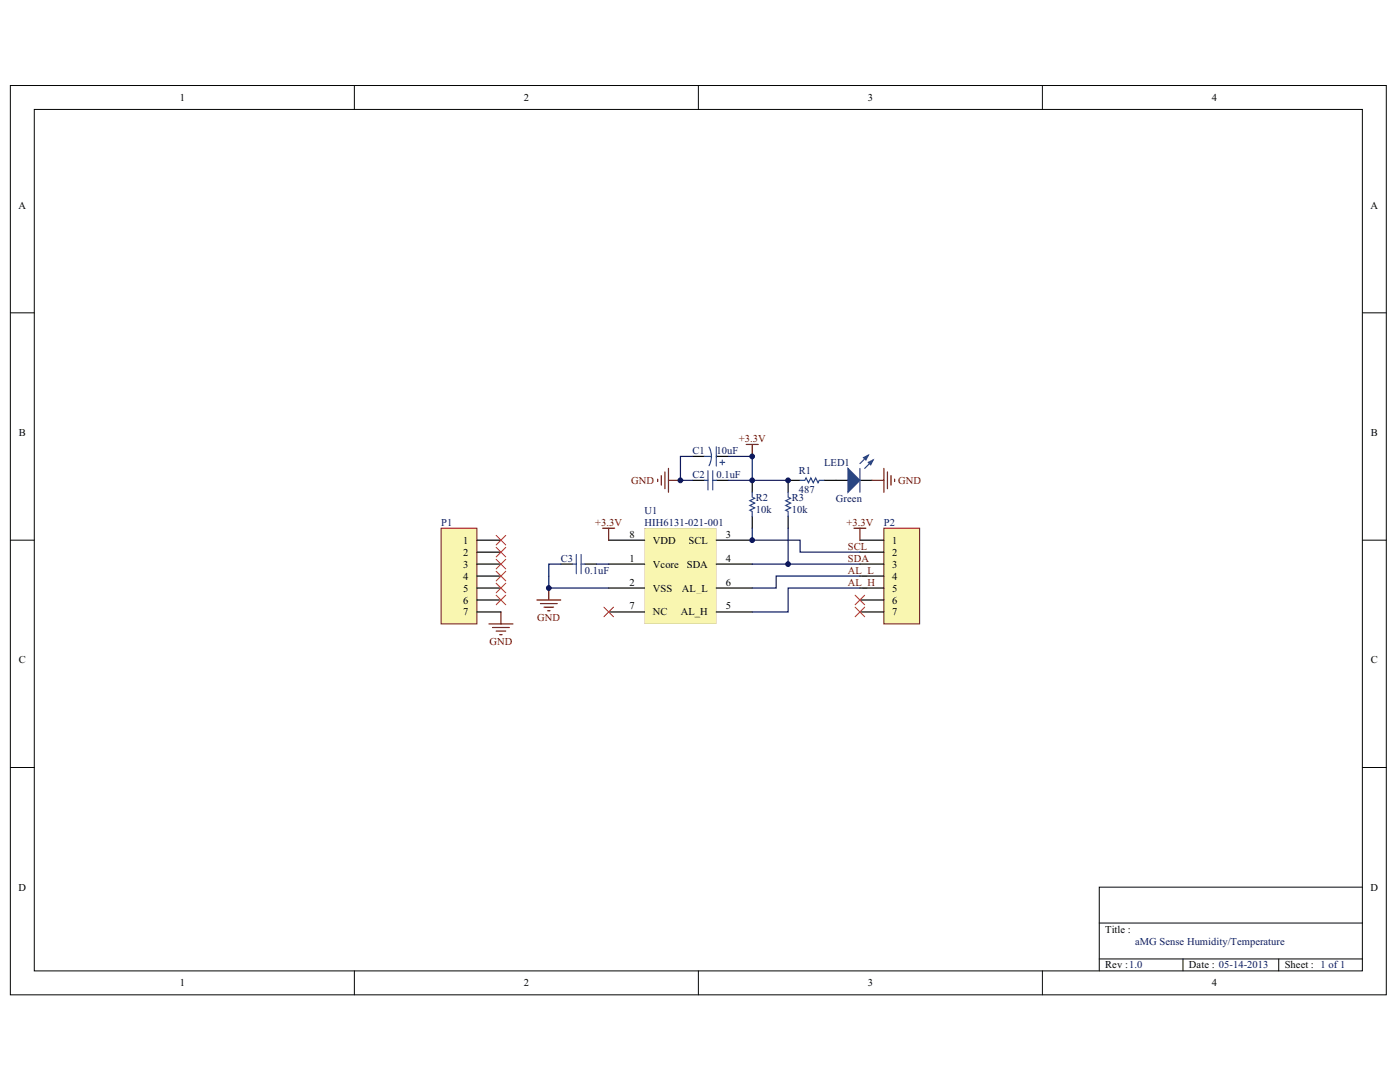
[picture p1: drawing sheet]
<svg xmlns="http://www.w3.org/2000/svg" width="279mm" height="216mm" viewBox="0 0 279 216" stroke-linecap="round" stroke-linejoin="round" font-family="sans-serif">
<path d="M2.1 17.1h274.6v181.4h-274.6z" fill="none" stroke="#040504" stroke-width=".2"/>
<path d="M6.8 21.8h265.1v171.9h-265.1z" fill="#fff"/>
<g fill="none" stroke="#040504" stroke-width=".2">
<path d="M70.7 17.1v4.7M139.4 17.1v4.7M208 17.1v4.7M6.8 21.8h265.1v171.9h-265.1zM2.1 62.4h4.7M271.9 62.4h4.8M2.1 107.8h4.7M271.9 107.8h4.8M2.1 153.1h4.7M271.9 153.1h4.8M271.9 177h-52.5v16.7M70.7 193.7v4.8"/>
<path d="M139.4 193.7v4.8M208 193.7v4.8M219.4 184.2h52.5M219.4 191.3h52.5M236.1 191.3v2.4M255.2 191.3v2.4"/>
</g>
<g fill="#040504">
<path d="M121.4 112.5l7.2-.1 .2 .2-.2 .1h-7.1z"/>
<path d="M121.4 117.3l7.2-.1 .2 .1-.2 .2h-7.1z"/>
<path d="M142.9 107.7h7.2l.1 .1-.1 .1h-7.1z"/>
<path d="M142.9 112.5l7.2-.1 .1 .2-.1 .1h-7.1z"/>
<path d="M142.9 122h7.2l.1 .1-.1 .1h-7.1z"/>
<path d="M142.9 117.3l7.2-.1 .1 .1-.1 .2h-7.1z"/>
<path d="M121.4 122h7.2l.2 .1-.2 .1h-7.1z"/>
<path d="M121.4 107.7h7.2l.2 .1-.2 .1h-7.1z"/>
</g>
<path d="M128.6 105.4h14.3v19.1h-14.3v-2.3l.2-.1-.2-.1v-4.5l.2-.2-.2-.1v-4.5l.2-.1-.2-.2v-4.5l.2-.1-.2-.1zM135.9 121.4v1.9h3.9v-1.9zM130.3 121.4v1.4h2.9v-1.4zM139.8 121.4v1.4h1.4v-1.4zM136.1 116.6v1.9h3.9v-1.9zM130.3 116.6v1.5h3.8v-1.5zM140 116.6v1.4h1.2v-1.4zM137.2 111.8v1.5h4.1v-1.5zM130.3 111.9v1.4h2.4v-1.4zM132.9 112.3v1h2.5v-1zM137.5 107.1v1.4h3.7v-1.4zM130.3 107.1v1.4h4.5v-1.4z" fill="#f9f6b0"/>
<path d="M128.6 112.4l.2 .2-.2 .1z" fill="#040504"/>
<g fill="#f9f6b0">
<path d="M130.3 111.9h2.4v1.4h-2.4z"/>
<path d="M132.9 112.3h2.5v1h-2.5z"/>
</g>
<path d="M128.6 117.2l.2 .1-.2 .2z" fill="#040504"/>
<path d="M130.3 116.6h3.8v1.5h-3.8z" fill="#f9f6b0"/>
<path d="M142.9 107.7v.2z" fill="#040504"/>
<path d="M137.5 107.1h3.7v1.4h-3.7z" fill="#f9f6b0"/>
<path d="M142.9 112.5v.2z" fill="#040504"/>
<path d="M137.2 111.8h4.1v1.5h-4.1z" fill="#f9f6b0"/>
<path d="M142.9 122v.2z" fill="#040504"/>
<g fill="#f9f6b0">
<path d="M135.9 121.4h3.9v1.9h-3.9z"/>
<path d="M139.8 121.4h1.4v1.4h-1.4z"/>
</g>
<path d="M142.9 117.3v.1z" fill="#040504"/>
<g fill="#f9f6b0">
<path d="M136.1 116.6h3.9v1.9h-3.9z"/>
<path d="M140 116.6h1.2v1.4h-1.2z"/>
</g>
<path d="M128.6 122l.2 .1-.2 .1z" fill="#040504"/>
<path d="M130.3 121.4h2.9v1.4h-2.9z" fill="#f9f6b0"/>
<path d="M128.6 107.7l.2 .1-.2 .1z" fill="#040504"/>
<path d="M130.3 107.1h4.5v1.4h-4.5z" fill="#f9f6b0"/>
<path d="M128.6 122.2v2.3h14.3v-2.3v2.3h-14.3zM142.9 117.4v4.6zM142.9 112.7v4.5zM142.9 107.9v4.5zM128.6 105.4h14.3v2.3v-2.3h-14.3v2.3z" fill="#6d0d0e"/>
<g fill="#040504">
<path d="M142.9 107.7v.2z"/>
<path d="M142.9 112.4v.3z"/>
<path d="M142.9 122v.2z"/>
<path d="M142.9 117.2v.3z"/>
</g>
<path d="M128.6 117.5v4.5zM128.6 112.7v4.5zM128.6 107.9v4.5z" fill="#6d0d0e"/>
<g fill="#040504">
<path d="M128.6 112.4v.3z"/>
<path d="M128.6 117.2v.3z"/>
<path d="M128.6 122v.2z"/>
<path d="M128.6 107.7v.2z"/>
</g>
<path d="M138.2 91.1h2.4M143 91.1h2.3M150.1 95.8v2.4M166.8 95.8h2.4M171.6 95.8h2.4M111.9 112.6h2.4M116.7 112.6h2.4M150.1 103v2.4" fill="none" stroke="#040504" stroke-width=".24"/>
<path d="M140.6 91.1h1.4M141.5 89.2l.3 .7 .2 1.2M142 91.1l-.2 1.1-.3 .7M143 89.2v3.8M143.7 92.3h.9M144.2 91.8v.9M150.1 98.2v1l.5 .2-1 .5 1 .5-1 .5 1 .4-1 .5 .5 .3v.9M114.3 112.6h.7M115 110.7v3.8M116 110.7v3.8M116 112.6h.7" fill="none" stroke="#234fa2" stroke-width=".24"/>
<path d="M169.2 93.5l2.4 2.3-2.4 2.4z" fill="#234fa2"/>
<path d="M169.2 93.5l2.4 2.3-2.4 2.4zM173.3 90.8l-1.7 1.7M174.2 91.8l-1.6 1.7" fill="none" stroke="#234fa2" stroke-width=".24"/>
<path d="M173.3 92.3l.9-.5-.4 .9z" fill="#234fa2"/>
<path d="M173.3 92.3l.9-.5-.4 .9z" fill="none" stroke="#234fa2" stroke-width=".24"/>
<path d="M172.3 91.3l1-.5-.5 1z" fill="#234fa2"/>
<path d="M140.6 95.8h.7M141.3 93.9v3.9M142.2 93.9v3.9M142.2 95.8h.8M157.3 98.2v1l.5 .2-1 .5 1 .5-1 .5 1 .4-1 .5 .5 .3v.9M159.7 95.8h.9l.3-.4 .4 .9 .5-.9 .5 .9 .5-.9 .5 .9 .2-.5h1M171.6 93.5v4.7M172.3 91.3l1-.5-.5 1z" fill="none" stroke="#234fa2" stroke-width=".24"/>
<path d="M138.2 95.8h2.4M143 95.8h2.3M159.7 95.8h-2.4v2.4M164.5 95.8h2.3M157.3 103v2.4" fill="none" stroke="#040504" stroke-width=".24"/>
<path d="M138.2 91.1h-2.4v4.7h2.4M145.3 91.1h4.8v4.7M145.3 95.8h12M111.9 112.6h-2.4v4.7h12M119.1 112.6h2.4M150.1 112.6h21.5M157.3 105.4v7.2M171.6 114.9h-16.7v2.4h-4.8M171.6 117.3h-14.3v4.8h-7.2" fill="none" stroke="#0d185d" stroke-width=".24"/>
<g fill="none" stroke="#6d0d0e" stroke-width=".24">
<path d="M131.3 95.6v.5M132 94.9v1.9M132.7 94.2v3.3M133.4 93.5v4.7M133.4 95.8h2.4M148.9 88.7h2.4M150.1 88.7v2.4M174 95.8h2.4M176.4 93.5v4.7M177.1 94.2v3.3M177.8 94.9v1.9M178.5 95.6v.5"/>
<path d="M107.1 119.7h4.8M109.5 117.3v2.4M120.3 105.4h2.4M121.5 105.4v2.4M107.9 120.4h3.3M108.6 121.2h1.9M109.3 121.9h.5"/>
</g>
<path d="M120.5 121.2l1.9 1.9M122.4 121.2l-1.9 1.9" fill="none" stroke="#ee1d23" stroke-width=".2"/>
<path d="M176.4 105.4h7.1v19.1h-7.1z" fill="#f9f6b0"/>
<path d="M176.4 105.4h7.1v19.1h-7.1z" fill="none" stroke="#6d0d0e" stroke-width=".2"/>
<path d="M171.6 107.8h4.8M171.6 110.2h4.8M171.6 112.6h4.8M171.6 114.9h4.8M171.6 117.3h4.8M171.6 119.7h4.8M171.6 122.1h4.8" fill="none" stroke="#040504" stroke-width=".24"/>
<path d="M170.7 118.8l1.9 1.9M172.6 118.8l-1.9 1.9" fill="none" stroke="#ee1d23" stroke-width=".2"/>
<path d="M97.6 124.5h4.8M98.3 125.2h3.3M99 125.9h1.9M99.7 126.6h.5M100 122.1v2.4" fill="none" stroke="#6d0d0e" stroke-width=".24"/>
<path d="M88 105.4h7.2v19.1h-7.2z" fill="#f9f6b0"/>
<path d="M88 105.4h7.2v19.1h-7.2z" fill="none" stroke="#6d0d0e" stroke-width=".2"/>
<path d="M95.2 107.8h4.8M95.2 110.2h4.8M95.2 112.6h4.8M95.2 114.9h4.8M95.2 117.3h4.8M95.2 119.7h4.8M95.2 122.1h4.8" fill="none" stroke="#040504" stroke-width=".24"/>
<g fill="none" stroke="#ee1d23" stroke-width=".2">
<path d="M99 116.4l1.9 1.9M99 118.8l1.9 1.9M99 106.8l1.9 1.9M99 109.2l1.9 1.9M99 111.6l1.9 1.9M99 114l1.9 1.9M100.9 116.4l-1.9 1.9M100.9 118.8l-1.9 1.9M100.9 106.8l-1.9 1.9M100.9 109.2l-1.9 1.9M100.9 111.6l-1.9 1.9M100.9 114l-1.9 1.9"/>
<path d="M170.7 121.2l1.9 1.9M172.6 121.2l-1.9 1.9"/>
</g>
<path d="M150.1 105.4v2.4h9.6v2.4h11.9" fill="none" stroke="#0d185d" stroke-width=".24"/>
<path d="M170.4 105.4h2.4M171.6 105.4v2.4" fill="none" stroke="#6d0d0e" stroke-width=".24"/>
<circle cx="109.5" cy="117.3" r=".47" fill="#0d185d"/>
<circle cx="109.5" cy="117.3" r=".47" fill="none" stroke="#0d185d" stroke-width=".2"/>
<circle cx="135.8" cy="95.8" r=".47" fill="#0d185d"/>
<circle cx="135.8" cy="95.8" r=".47" fill="none" stroke="#0d185d" stroke-width=".2"/>
<circle cx="150.1" cy="107.8" r=".47" fill="#0d185d"/>
<circle cx="150.1" cy="107.8" r=".47" fill="none" stroke="#0d185d" stroke-width=".2"/>
<circle cx="150.1" cy="95.8" r=".47" fill="#0d185d"/>
<circle cx="150.1" cy="95.8" r=".47" fill="none" stroke="#0d185d" stroke-width=".2"/>
<circle cx="150.1" cy="91.1" r=".47" fill="#0d185d"/>
<circle cx="150.1" cy="91.1" r=".47" fill="none" stroke="#0d185d" stroke-width=".2"/>
<circle cx="157.3" cy="112.6" r=".47" fill="#0d185d"/>
<circle cx="157.3" cy="112.6" r=".47" fill="none" stroke="#0d185d" stroke-width=".2"/>
<circle cx="157.3" cy="95.8" r=".47" fill="#0d185d"/>
<circle cx="157.3" cy="95.8" r=".47" fill="none" stroke="#0d185d" stroke-width=".2"/>
<g font-size="2.1" fill="#040504">
<text x="35.9" y="20.2">1</text>
<text x="104.5" y="20.2">2</text>
<text x="173.2" y="20.2">3</text>
<text x="241.8" y="20.2">4</text>
<text x="3.7" y="41.6">A</text>
<text x="273.5" y="41.6">A</text>
<text x="3.8" y="87">B</text>
<text x="273.6" y="87">B</text>
<text x="125.6" y="107.3">8</text>
<text x="144.9" y="107.3">3</text>
<text x="92.5" y="108.5">1</text>
<text x="92.5" y="110.9">2</text>
<text x="92.5" y="113.3">3</text>
<text x="125.6" y="112.1">1</text>
<text x="130.3" y="113.3">Vcore</text>
<text x="130.3" y="108.5">VDD</text>
<text x="137.1" y="113.3">SDA</text>
<text x="137.4" y="108.5">SCL</text>
<text x="144.9" y="112.1">4</text>
<text x="178.1" y="108.5">1</text>
<text x="178.1" y="110.9">2</text>
<text x="178.1" y="113.3">3</text>
<text x="92.5" y="115.6">4</text>
<text x="92.5" y="118">5</text>
<text x="125.6" y="116.8">2</text>
<text x="130.3" y="118">VSS</text>
<text x="136.1" y="118">AL_L</text>
<text x="144.9" y="116.8">6</text>
<text x="178.1" y="115.6">4</text>
<text x="178.1" y="118">5</text>
<text x="92.5" y="120.4">6</text>
<text x="92.5" y="122.8">7</text>
<text x="125.6" y="121.6">7</text>
<text x="130.3" y="122.8">NC</text>
<text x="135.9" y="122.8">AL_H</text>
<text x="144.9" y="121.6">5</text>
<text x="178.1" y="120.4">6</text>
<text x="178.1" y="122.8">7</text>
<text x="3.8" y="132.3">C</text>
<text x="273.6" y="132.3">C</text>
<text x="3.7" y="177.7">D</text>
<text x="273.5" y="177.7">D</text>
<text x="220.6" y="186.1">Title :</text>
<text x="35.9" y="196.8">1</text>
<text x="104.5" y="196.8">2</text>
<text x="173.2" y="196.8">3</text>
<text x="220.6" y="193.2">Rev :1.0</text>
<text x="237.3" y="193.2">Date : 05-14-2013</text>
<text x="241.8" y="196.8">4</text>
<text x="256.4" y="193.2">Sheet : 1 of 1</text>
</g>
<g font-size="2.1" fill="#6d0d0e">
<text x="147.4" y="88.2">+3.3V</text>
<text x="126" y="96.6">GND</text>
<text x="179.3" y="96.6">GND</text>
<text x="118.8" y="104.9">+3.3V</text>
<text x="168.9" y="104.9">+3.3V</text>
<text x="169.2" y="109.7">SCL</text>
<text x="169.2" y="112.1">SDA</text>
<text x="169.2" y="114.5">AL_L</text>
<text x="169.2" y="116.8">AL_H</text>
<text x="107.2" y="124">GND</text>
<text x="97.7" y="128.8">GND</text>
</g>
<g font-size="2.1" fill="#0d185d">
<text x="138.2" y="90.6">C1</text>
<text x="138.2" y="95.4">C2</text>
<text x="143" y="90.6">10uF</text>
<text x="143" y="95.4">0.1uF</text>
<text x="159.4" y="94.6">R1</text>
<text x="164.5" y="93">LED1</text>
<text x="150.8" y="99.9">R2</text>
<text x="158" y="99.9">R3</text>
<text x="159.4" y="98.5">487</text>
<text x="166.8" y="100.1">Green</text>
<text x="88" y="104.9">P1</text>
<text x="128.6" y="102.5">U1</text>
<text x="128.6" y="104.9">HIH6131-021-001</text>
<text x="150.8" y="102.3">10k</text>
<text x="158" y="102.3">10k</text>
<text x="176.4" y="104.9">P2</text>
<text x="111.9" y="112.1">C3</text>
<text x="116.7" y="114.5">0.1uF</text>
<text x="226.5" y="188.5">aMG Sense Humidity/Temperature</text>
</g>
</svg>
